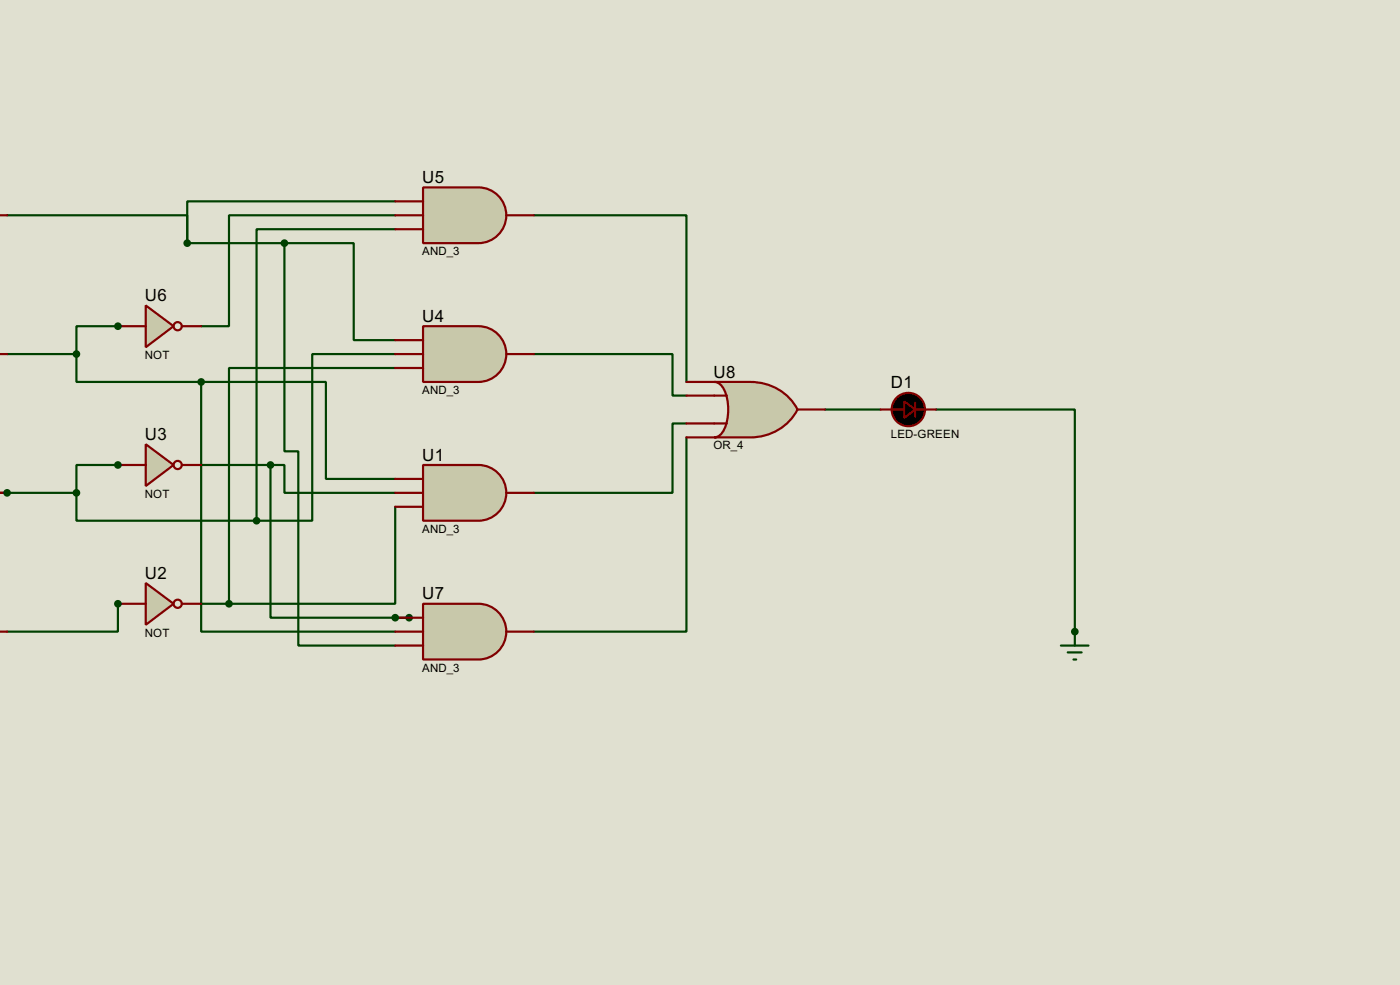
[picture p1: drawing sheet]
<svg xmlns="http://www.w3.org/2000/svg" width="256mm" height="180mm" viewBox="0 0 256 180" stroke-linecap="round" stroke-linejoin="round" font-family="sans-serif">
<path d="M0 0h256.5v180.3h-256.5z" fill="#e0e0d0"/>
<path d="M21.6 59.7h-7.6v5.1h-12.7" fill="none" stroke="#004000" stroke-width=".4"/>
<circle cx="1.3" cy="90.2" r=".2" fill="#004000"/>
<path d="M1.3 90.2h12.7" fill="none" stroke="#004000" stroke-width=".4"/>
<circle cx="21.6" cy="110.5" r=".2" fill="#004000"/>
<path d="M21.6 85.1h-7.6v5.1" fill="none" stroke="#004000" stroke-width=".4"/>
<circle cx="21.6" cy="85.1" r=".2" fill="#004000"/>
<path d="M72.4 36.9h-38.1v7.6M72.4 67.4h-30.4v43.1M72.4 92.8v17.7h-30.4M36.9 110.5h5.1" fill="none" stroke="#004000" stroke-width=".4"/>
<circle cx="21.6" cy="59.7" r=".2" fill="#004000"/>
<path d="M72.4 39.4h-30.4v20.3h-5.1M72.4 42h-25.4v53.3M72.4 64.8h-15.2v30.5h-10.2M14 90.2v5.1h33M36.9 85.1h15.2v5.1h20.3" fill="none" stroke="#004000" stroke-width=".4"/>
<circle cx="72.4" cy="113.1" r=".2" fill="#004000"/>
<g fill="none" stroke="#004000" stroke-width=".4">
<path d="M1.3 39.4h33v5.1h17.8M97.8 39.4h28v30.5M52.1 44.5h12.7v17.8h7.6M52.1 44.5v38.1h2.6v35.6h17.7M14 64.8v5.1h22.9M36.9 69.9h22.8v17.8h12.7M36.9 69.9v45.7h35.5M97.8 64.8h25.4v7.6h2.6M125.8 77.5h-2.6v12.7h-25.4M151.2 75h10.1M171.5 75h25.4v40.6M49.6 85.1v28h25.4"/>
<path d="M125.8 80.1v35.5h-28"/>
</g>
<circle cx="196.9" cy="115.6" r=".2" fill="#004000"/>
<path d="M21.6 110.5v5.1h-20.3" fill="none" stroke="#004000" stroke-width=".4"/>
<path d="M-.1 39.4h1.4M-.1 64.8h1.4M-.1 90.2h1.4M-.1 115.6h1.4" fill="none" stroke="#800000" stroke-width=".4"/>
<g fill="#004000" stroke="#004000" stroke-width=".4">
<circle cx="14" cy="64.8" r=".5"/>
<circle cx="14" cy="90.2" r=".5"/>
<circle cx="1.3" cy="90.2" r=".5"/>
</g>
<path d="M77.5 85.1h10.2a5.1 5.1 0 0 1 5.1 5.1 5.1 5.1 0 0 1-5.1 5.1h-10.2z" fill-rule="evenodd" fill="#c8c8aa" stroke="#800000" stroke-width=".4"/>
<path d="M72.4 87.7h5.1M72.4 90.2h5.1M72.4 92.8h5.1M92.8 90.2h5" fill="none" stroke="#800000" stroke-width=".4"/>
<path d="M26.7 106.7l5.1 3.8-5.1 3.9z" fill="#c8c8aa" stroke="#800000" stroke-width=".4"/>
<g fill="none" stroke="#800000" stroke-width=".4">
<path d="M21.6 110.5h5.1M33.3 110.5h3.6"/>
<circle cx="32.5" cy="110.5" r=".75"/>
</g>
<circle cx="21.6" cy="110.5" r=".5" fill="#004000" stroke="#004000" stroke-width=".4"/>
<path d="M26.7 81.3l5.1 3.8-5.1 3.9z" fill="#c8c8aa" stroke="#800000" stroke-width=".4"/>
<g fill="none" stroke="#800000" stroke-width=".4">
<path d="M21.6 85.1h5.1M33.3 85.1h3.6"/>
<circle cx="32.5" cy="85.1" r=".75"/>
</g>
<circle cx="21.6" cy="85.1" r=".5" fill="#004000" stroke="#004000" stroke-width=".4"/>
<path d="M77.5 59.7h10.2a5.1 5.1 0 0 1 5.1 5.1 5.1 5.1 0 0 1-5.1 5.1h-10.2z" fill-rule="evenodd" fill="#c8c8aa" stroke="#800000" stroke-width=".4"/>
<path d="M72.4 62.3h5.1M72.4 64.8h5.1M72.4 67.4h5.1M92.8 64.8h5" fill="none" stroke="#800000" stroke-width=".4"/>
<circle cx="41.9" cy="110.5" r=".5" fill="#004000" stroke="#004000" stroke-width=".4"/>
<path d="M77.5 34.3h10.2a5.1 5.1 0 0 1 5.1 5.1 5.1 5.1 0 0 1-5.1 5.1h-10.2z" fill-rule="evenodd" fill="#c8c8aa" stroke="#800000" stroke-width=".4"/>
<path d="M72.4 36.9h5.1M72.4 39.4h5.1M92.8 39.4h5M72.4 42h5.1" fill="none" stroke="#800000" stroke-width=".4"/>
<circle cx="34.3" cy="44.5" r=".5" fill="#004000" stroke="#004000" stroke-width=".4"/>
<path d="M26.7 55.9l5.1 3.8-5.1 3.9z" fill="#c8c8aa" stroke="#800000" stroke-width=".4"/>
<g fill="none" stroke="#800000" stroke-width=".4">
<path d="M21.6 59.7h5.1M33.3 59.7h3.6"/>
<circle cx="32.5" cy="59.7" r=".75"/>
</g>
<g fill="#004000" stroke="#004000" stroke-width=".4">
<circle cx="21.6" cy="59.7" r=".5"/>
<circle cx="47" cy="95.3" r=".5"/>
<circle cx="49.5" cy="85.1" r=".5"/>
<circle cx="74.9" cy="113.1" r=".5"/>
</g>
<path d="M77.5 110.5h10.2a5.1 5.1 0 0 1 5.1 5.1 5.1 5.1 0 0 1-5.1 5.1h-10.2z" fill-rule="evenodd" fill="#c8c8aa" stroke="#800000" stroke-width=".4"/>
<path d="M72.4 113.1h5.1M72.4 115.6h5.1M72.4 118.2h5.1M92.8 115.6h5" fill="none" stroke="#800000" stroke-width=".4"/>
<g fill="#004000" stroke="#004000" stroke-width=".4">
<circle cx="72.4" cy="113.1" r=".5"/>
<circle cx="36.8" cy="69.9" r=".5"/>
<circle cx="52.1" cy="44.5" r=".5"/>
</g>
<path d="M130.9 69.9h6.6a9.6 9.6 0 0 1 8.6 5.1 9.6 9.6 0 0 1-8.6 5.1h-6.6a2.22 2.22 0 0 0 1.8-1.5 9 9 0 0 0-.4-7.8l-.9-.8z" fill-rule="evenodd" fill="#c8c8aa" stroke="#800000" stroke-width=".4"/>
<path d="M125.8 72.4h7.4M125.8 77.5h7.4M125.8 69.9h5.1M146.1 75h5.1M161.3 75h4.4M167.7 75h3.8M167.7 73.7v2.6M125.8 80.1h5.1" fill="none" stroke="#800000" stroke-width=".4"/>
<g fill="#000" stroke="#800000" stroke-width=".4">
<path d="M165.7 73.5l2 1.5-2 1.5z"/>
<circle cx="166.4" cy="75" r="3.1"/>
</g>
<path d="M194.4 118.2h5M195.6 119.4h2.6M196.9 115.6v2.6M196.7 120.7h.5" fill="none" stroke="#004000" stroke-width=".4"/>
<circle cx="196.9" cy="115.6" r=".5" fill="#004000" stroke="#004000" stroke-width=".4"/>
<g font-size="3.5">
<text x="77.4" y="33.5">U5</text>
<text x="26.6" y="55.1">U6</text>
<text x="77.4" y="58.9">U4</text>
<text x="130.7" y="69.1">U8</text>
<text x="163.2" y="71.1">D1</text>
<text x="26.6" y="80.5">U3</text>
<text x="77.4" y="84.3">U1</text>
<text x="26.6" y="105.9">U2</text>
<text x="77.4" y="109.7">U7</text>
</g>
<g font-size="2.4">
<text x="77.3" y="46.7">AND_3</text>
<text x="26.5" y="65.8">NOT</text>
<text x="77.3" y="72.1">AND_3</text>
<text x="130.7" y="82.2">OR_4</text>
<text x="163.2" y="80.2">LED-GREEN</text>
<text x="26.5" y="91.2">NOT</text>
<text x="77.3" y="97.5">AND_3</text>
<text x="26.5" y="116.6">NOT</text>
<text x="77.3" y="122.9">AND_3</text>
</g>
</svg>
